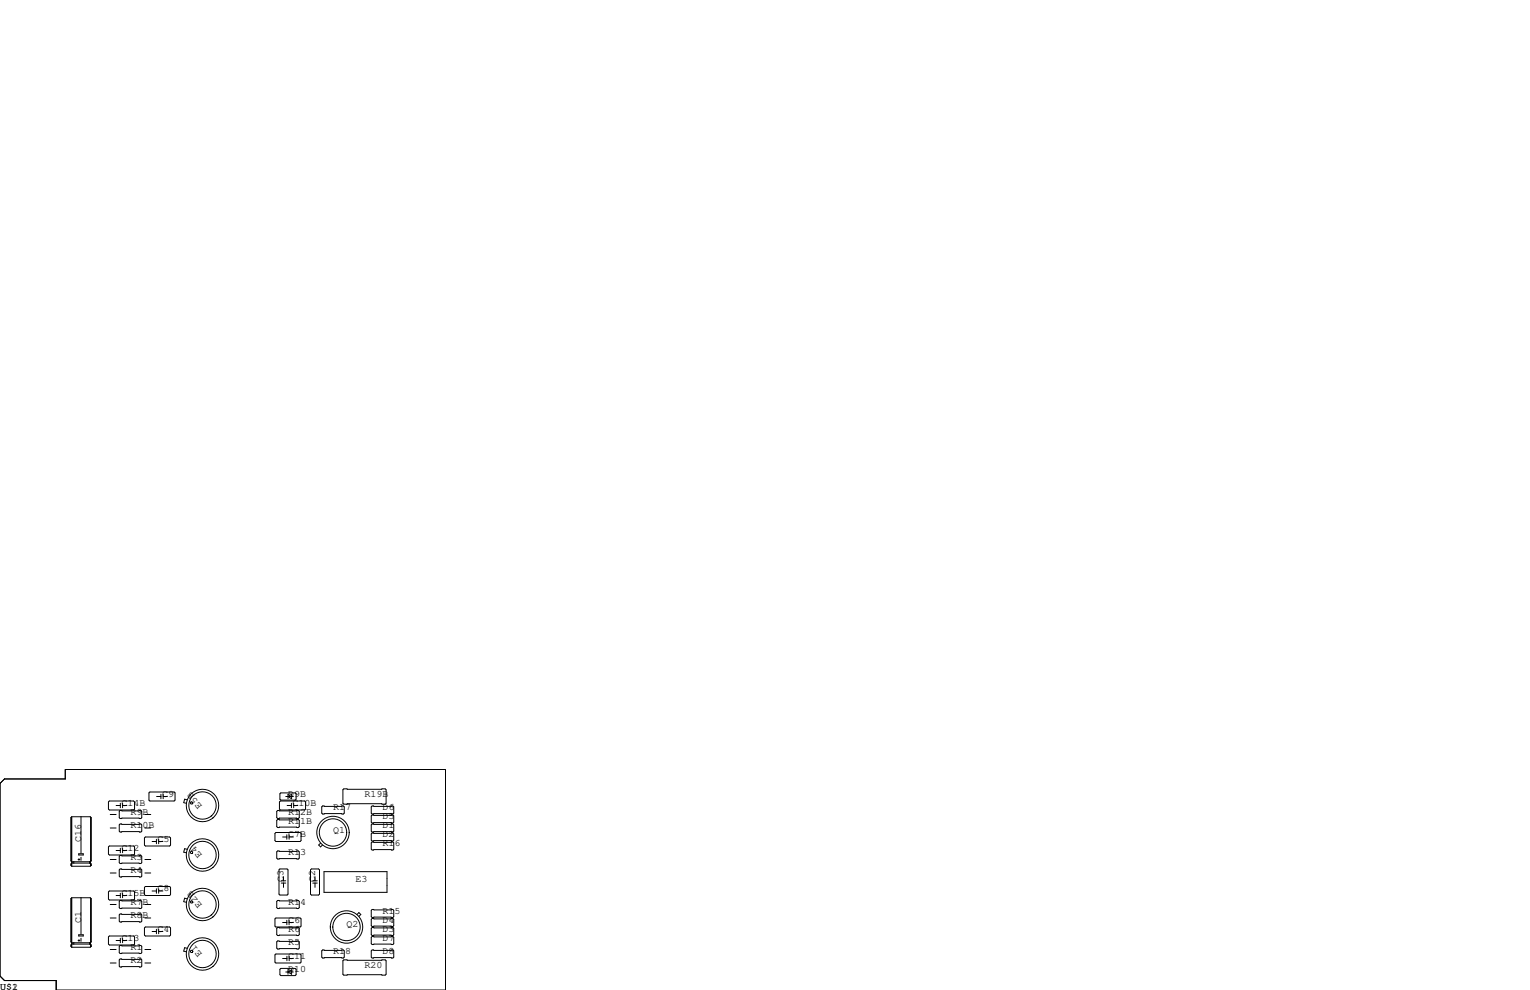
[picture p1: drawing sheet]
<svg xmlns="http://www.w3.org/2000/svg" width="432mm" height="279mm" viewBox="0 0 432 279" stroke-linecap="round" stroke-linejoin="round" font-family="sans-serif">
<g fill="none" stroke="#000" stroke-width=".28">
<path d="M0 221.1l1.3-1.3h17.1v-2.6h107.3v62.2h-109.8v-2.7h-14.6l-1.3-1.2zM20.1 230.8v12.2M20.3 230.5l-.3 .3v12.2l.3 .2h5.2M20.3 230.5v14M20.3 230.5h5.2l.2 .3v12.2M22.9 230.5v10.3M25.6 230.6v12.5M25.7 230.8v12.2M30.9 226.1h6.8l.3 .2v2l-.3 .3h-6.8l-.3-.3v-2zM30.9 238.8h6.8l.3 .2v2l-.3 .3h-6.8l-.3-.3v-2zM31.1 229.9h1.7M31.1 233.7h1.7"/>
<path d="M32.8 227.3h1.2M33.9 228.7h5.9l.2 .3v1.8l-.2 .2h-5.9l-.2-.2v-1.8zM33.9 232.5h5.9l.2 .3v1.8l-.2 .2h-5.9l-.2-.2v-1.8zM34 226.7v1.3M34 239.4v1.3M34.6 226.7v1.3M34.6 239.4v1.3M34.6 227.3h1.2M40.8 236.5l.2-.3h6.9l.2 .3v2l-.2 .3h-6.9l-.2-.3zM40.9 229.9h1.6M40.9 233.7h1.6M42 223.8l.3-.3h6.8l.3 .3v2l-.3 .3h-6.8l-.3-.3z"/>
<path d="M42.9 237.5h1.2M44.1 236.9v1.2M44.2 224.8h1.2M44.8 236.9v1.2M44.8 237.5h1.2M45.4 224.2v1.2M46.1 224.8h1.1M46.1 224.2v1.2M52.8 239.7l-.7-.2-.2 1 .7 .2M52.8 225.7l-.7-.2-.2 1 .7 .2M77.9 234.9h6.8l.3 .3v2l-.3 .3h-6.8l-.3-.3v-2zM78.4 228.7h5.8l.3 .3v1.8l-.3 .2h-5.8l-.3-.2v-1.8z"/>
<path d="M78.4 231.3h5.8l.3 .2v1.8l-.3 .3h-5.8l-.3-.3v-1.8zM79.1 226.1h6.9l.2 .2v2l-.2 .3h-6.9l-.2-.3v-2zM79.2 223.8h4.1l.3 .2v1.6l-.3 .2h-4.1l-.2-.2v-1.6zM79.8 236.2h1.1M80.6 224.8h2.2M80.9 235.6v1.3M81 227.3h1.2M81.3 224.8l1-.6v1.2zM81.5 224.2h-.2v1.2M81.6 236.2h1.2M81.6 235.6v1.3M82.2 226.7v1.3"/>
<path d="M82.9 227.3h1.2M82.9 226.7v1.3M90.5 237.9l-.6 .6 .6 .5 .5-.5M91.1 227.5h5.8l.3 .2v1.8l-.3 .2h-5.8l-.3-.2v-1.8zM96.8 222.9l.2-.3h11.7l.3 .3v3.8l-.3 .2h-11.7l-.2-.2zM105 235.1h5.9l.2 .2v1.8l-.2 .3h-5.9l-.2-.3v-1.8zM105 232.5h5.9l.2 .3v1.8l-.2 .2h-5.9l-.2-.2v-1.8zM105 227.5h5.9l.2 .2v1.8l-.2 .2h-5.9l-.2-.2v-1.8zM105 230h5.9l.2 .3v1.7l-.2 .3h-5.9l-.2-.3v-1.7zM105 237.6h5.9l.2 .3v1.7l-.2 .3h-5.9l-.2-.3v-1.7zM20.1 243.8v.4M20.1 253.6v12.2"/>
<path d="M20.3 253.4l-.3 .2v12.2l.3 .3h5.2M20.3 253.4v13.9M20.3 253.4l5.3 .1M20.4 243.3v.2M20.8 243.2v.4M22 242.6h.5M22.2 241h1.3v.3h-1.3zM22.3 242.3v.5M22.9 241.9v.9M22.9 253.4v10.3M25.3 243.2v.4M25.4 243.2v.4"/>
<path d="M25.5 243.6h-5.2l-.3 .2v.4l.3 .3M25.5 243.6l.2 .2v.4M25.5 243.2v.4M25.6 253.5l.1 12.3M25.6 243.7v.6M25.6 253.5v12.4M25.7 243.8v.4M25.7 253.6v12.2M25.7 244.2l-.2 .3h-5.2M25.7 243l-.2 .2M30.6 251.7l.3-.2h6.8l.3 .2v2l-.3 .3h-6.8l-.3-.3zM31.1 242.6h1.7"/>
<path d="M31.1 246.4h1.7M31.1 259.1h1.7M31.1 255.3h1.7M32.8 240h1.2M32.8 252.7h1.2M33.9 241.4h5.9l.2 .3v1.8l-.2 .2h-5.9l-.2-.2v-1.8zM33.9 245.2h5.9l.2 .3v1.8l-.2 .2h-5.9l-.2-.2v-1.8zM33.9 254.1h5.9l.2 .3v1.8l-.2 .2h-5.9l-.2-.2v-1.8zM33.9 257.9h5.9l.2 .3v1.8l-.2 .2h-5.9l-.2-.2v-1.8zM34 252.1v1.3M34.6 252.1v1.3M34.6 240h1.2"/>
<path d="M34.6 252.7h1.2M40.8 250.4l.2-.2h6.9l.2 .2v2.1l-.2 .2h-6.9l-.2-.2zM40.9 242.6h1.6M40.9 246.4h1.6M40.9 259.1h1.6M40.9 255.3h1.6M42.9 251.5h1.2M44.1 250.8v1.3M44.8 250.8v1.3M44.8 251.5h1.2M52.8 253.7l-.7-.2-.2 1 .7 .2M77.6 259.3l.3-.2h6.8l.3 .2v2.1l-.3 .2h-6.8l-.3-.2z"/>
<path d="M78.1 254.4l.3-.3h5.8l.3 .3v1.8l-.3 .2h-5.8l-.3-.2zM78.4 240.2h5.8l.3 .2v1.8l-.3 .2h-5.8l-.3-.2v-1.8zM78.7 245.5l.3-.3h2l.3 .3v6.8l-.3 .3h-2l-.3-.3zM79.4 249.2h1.2M79.4 248.6h1.2M80 247.4v1.2M80 249.2v1.2M80.9 259.7v1.3M81.6 259.7v1.3M87.6 245.5l.3-.3h2l.3 .3v6.8l-.3 .3h-2l-.3-.3zM88.3 249.2h1.2M88.3 248.6h1.2"/>
<path d="M88.9 247.4v1.2M88.9 249.2v1.2M91.4 246h17.8v5.8h-17.8zM100.8 258.1l.5-.5 .5 .5-.5 .5M104.8 259.5l.2-.3h5.9l.2 .3v1.7l-.2 .3h-5.9l-.2-.3zM104.8 256.9l.2-.2h5.9l.2 .2v1.8l-.2 .3h-5.9l-.2-.3zM20.1 266.7v.4M20.4 266.2v.1M20.8 266.1v.3M22 265.4h.5M22.2 263.8h1.3v.4h-1.3zM22.3 265.2v.5"/>
<path d="M22.9 264.8v.9M25.3 266.1v.3M25.4 266.1v.3M25.5 266.4h-5.2l-.3 .3v.4l.3 .2M25.5 266.4l.2 .3v.4M25.5 266.1v.3M25.6 266.6v.6M25.7 266.7v.4M25.7 267.1l-.2 .2h-5.2M25.7 265.8l-.2 .3M30.6 264.4l.3-.2h6.8l.3 .2v2l-.3 .3h-6.8l-.3-.3zM31.1 268h1.7"/>
<path d="M31.1 271.8h1.7M32.8 265.4h1.2M33.9 266.8h5.9l.2 .3v1.8l-.2 .2h-5.9l-.2-.2v-1.8zM33.9 270.6h5.9l.2 .3v1.8l-.2 .2h-5.9l-.2-.2v-1.8zM34 264.8v1.3M34.6 264.8v1.3M34.6 265.4h1.2M40.8 261.9l.2-.3h6.9l.2 .3v2l-.2 .3h-6.9l-.2-.3zM40.9 268h1.6M40.9 271.8h1.6M42.9 262.9h1.2M44.1 262.3v1.2"/>
<path d="M44.8 262.9h1.2M44.8 262.3v1.2M52.8 267.6l-.7-.1-.2 .9 .7 .2M77.6 269.5l.3-.3h6.8l.3 .3v2l-.3 .3h-6.8l-.3-.3zM78.1 265.8l.3-.2h5.8l.3 .2v1.8l-.3 .2h-5.8l-.3-.2zM78.1 262l.3-.3h5.8l.3 .3v1.8l-.3 .2h-5.8l-.3-.2zM79 273.6l.2-.3h4.1l.3 .3v1.5l-.3 .2h-4.1l-.2-.2zM79.8 260.3h1.1M79.8 270.5h1.2M80.6 274.3h2.2M81 269.9v1.2M81.3 274.3l1-.6v1.3z"/>
<path d="M81.5 273.7h-.2v1.3M81.6 260.3h1.2M81.6 270.5h1.2M81.6 269.9v1.2M90.8 268.4l.3-.3h5.8l.3 .3v1.7l-.3 .3h-5.8l-.3-.3zM96.8 271.1l.2-.2h11.7l.3 .2v3.9l-.3 .2h-11.7l-.2-.2zM104.8 262l.2-.3h5.9l.2 .3v1.8l-.2 .2h-5.9l-.2-.2zM104.8 264.5l.2-.2h5.9l.2 .2v1.8l-.2 .3h-5.9l-.2-.3zM104.8 268.4l.2-.3h5.9l.2 .3v1.7l-.2 .3h-5.9l-.2-.3z"/>
<circle cx="54.1" cy="226.6" r=".32"/>
<circle cx="57.1" cy="227.3" r="4.6"/>
<circle cx="57.2" cy="227.3" r="3.9"/>
<circle cx="94" cy="234.9" r="3.9"/>
<circle cx="94" cy="234.9" r="4.6"/>
<circle cx="54.1" cy="254.5" r=".32"/>
<circle cx="54.1" cy="240.6" r=".32"/>
<circle cx="57.1" cy="241.3" r="4.6"/>
<circle cx="57.1" cy="255.3" r="4.6"/>
<circle cx="57.1" cy="255.3" r="3.9"/>
<circle cx="57.1" cy="241.3" r="3.9"/>
<circle cx="54.1" cy="268.5" r=".32"/>
<circle cx="57.1" cy="269.2" r="4.6"/>
<circle cx="57.1" cy="269.2" r="3.9"/>
<circle cx="97.8" cy="261.6" r="3.9"/>
<circle cx="97.8" cy="261.6" r="4.6"/>
</g>
<g font-size="2.8">
<text x="34.3" y="227.3">C14B</text>
<text x="45.7" y="224.8">C9</text>
<text x="57.1" y="227.3" transform="rotate(-130 57.1 227.3)">E5B</text>
<text x="81.3" y="224.8">D9B</text>
<text x="82.5" y="227.3">C10B</text>
<text x="102.9" y="224.8">R19B</text>
<text x="36.8" y="229.9">R9B</text>
<text x="36.8" y="233.7">R10B</text>
<text x="81.3" y="229.9">R12B</text>
<text x="81.3" y="232.4">R11B</text>
<text x="94" y="228.6">R17</text>
<text x="107.9" y="231.1">D5</text>
<text x="107.9" y="228.6">D6</text>
<text x="107.9" y="233.7">D1</text>
<text x="22.9" y="237.5" transform="rotate(-90 22.9 237.5)">C16</text>
<text x="44.4" y="237.5">C5</text>
<text x="81.3" y="236.2">C7B</text>
<text x="94" y="234.9">Q1</text>
<text x="107.9" y="236.2">D2</text>
<text x="107.9" y="238.8">R16</text>
<text x="34.3" y="240">C12</text>
<text x="36.8" y="242.6">R3</text>
<text x="57.1" y="241.3" transform="rotate(-130 57.1 241.3)">E4</text>
<text x="81.3" y="241.3">R13</text>
<text x="36.8" y="246.4">R4</text>
<text x="44.4" y="251.5">C8</text>
<text x="80" y="248.9" transform="rotate(-90 80 248.9)">C3</text>
<text x="88.9" y="248.9" transform="rotate(-90 88.9 248.9)">C2</text>
<text x="100.3" y="248.9">E3</text>
<text x="34.3" y="252.7">C15B</text>
<text x="36.8" y="255.3">R7B</text>
<text x="57.1" y="255.3" transform="rotate(-130 57.1 255.3)">E2B</text>
<text x="81.3" y="255.3">R14</text>
<text x="107.9" y="257.8">R15</text>
<text x="22.9" y="260.3" transform="rotate(-90 22.9 260.3)">C1</text>
<text x="36.8" y="259.1">R8B</text>
<text x="44.4" y="262.9">C4</text>
<text x="81.3" y="262.9">R6</text>
<text x="81.3" y="260.3">C6</text>
<text x="97.8" y="261.6">Q2</text>
<text x="107.9" y="260.3">D4</text>
<text x="107.9" y="262.9">D3</text>
<text x="34.3" y="265.4">C13</text>
<text x="36.8" y="268">R1</text>
<text x="57.1" y="269.2" transform="rotate(-130 57.1 269.2)">E1</text>
<text x="81.3" y="266.7">R5</text>
<text x="94" y="269.2">R18</text>
<text x="107.9" y="265.4">D7</text>
<text x="107.9" y="269.2">D8</text>
<text x="36.8" y="271.8">R2</text>
<text x="81.3" y="274.3">D10</text>
<text x="81.3" y="270.5">C11</text>
<text x="102.9" y="273">R20</text>
<text x="0" y="279.4">U$1</text>
<text x="3.4" y="279.4">2</text>
</g>
</svg>
